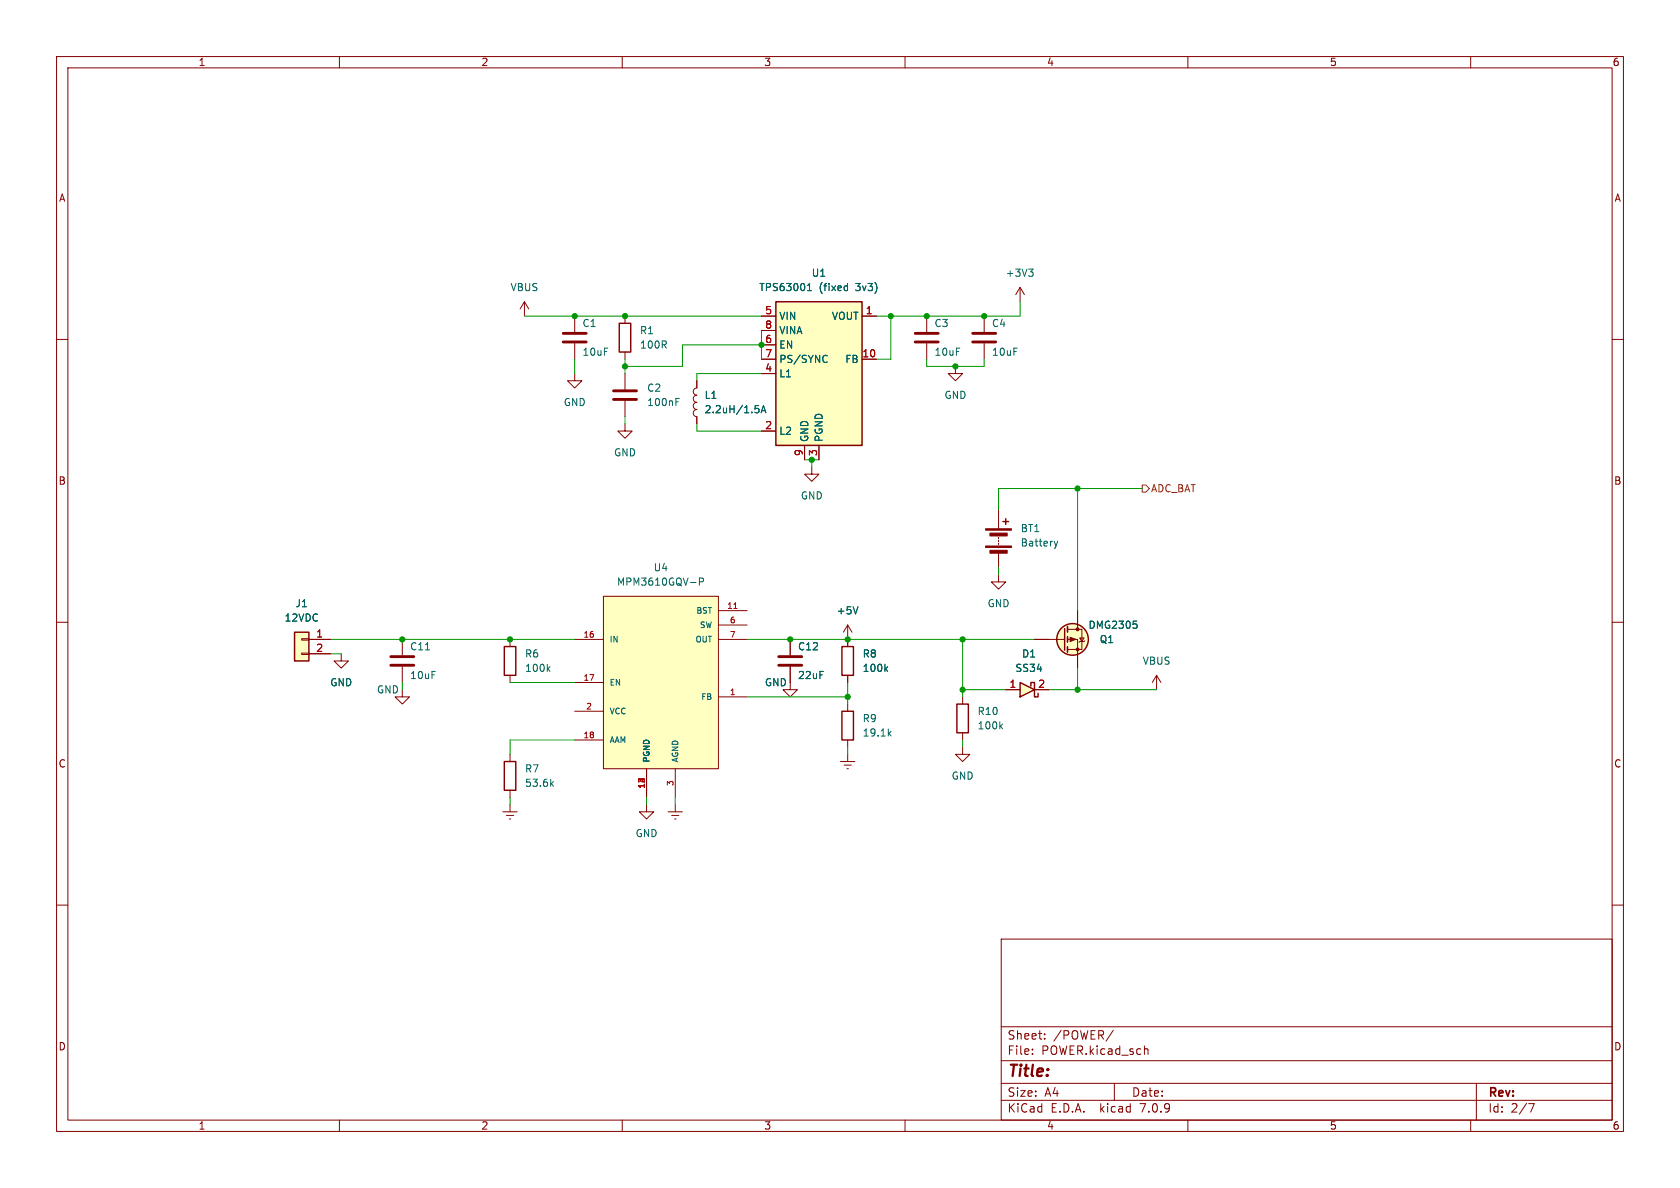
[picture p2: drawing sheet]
<svg xmlns="http://www.w3.org/2000/svg" width="297mm" height="210mm" viewBox="0 0 297 210" stroke-linecap="round" stroke-linejoin="round" font-family="sans-serif">
<g fill="none" stroke="#840000" stroke-width=".18">
<path d="M10 10h277v190h-277zM12 12h273v186h-273zM60 10v2M110 10v2M160 10v2M210 10v2M260 10v2M10 60h2M92.7 53.3l-.8 1.3M92.7 53.3v2.6M92.7 53.3l.8 1.3M101.6 55.9v2.8"/>
<path d="M110.5 55.9v1.3M134.6 55.9h2.6M134.6 58.4h2.6M152.4 55.9h2.5M163.8 55.9v2.8M174 55.9v2.8M180.3 50.8l-.7 1.3M180.3 50.8v2.5M180.3 50.8l.8 1.3M285 60h2M101.6 66v1.3h1.3l-1.3 1.3-1.3-1.3h1.3M101.6 60.7v2.8"/>
<path d="M110.5 62.2v1.3M123.2 67.3v1.3a.64 .64 0 0 0-.6 .6 .64 .64 0 0 0 .6 .7 .64 .64 0 0 0-.6 .6 .64 .64 0 0 0 .6 .6 .64 .64 0 0 0-.6 .7 .64 .64 0 0 0 .6 .6 .64 .64 0 0 0-.6 .6 .64 .64 0 0 0 .6 .7v1.2M134.6 63.5h2.6M134.6 76.2h2.6M134.6 66h2.6M134.6 61h2.6M142.2 78.7v2.6M144.8 78.7v2.6M152.4 63.5h2.5M163.8 60.7v2.8M168.9 64.8v1.2h1.3l-1.3 1.3-1.3-1.3h1.3M174 60.7v2.8"/>
<path d="M143.5 82.6v1.2h1.3l-1.3 1.3-1.3-1.3h1.3M176.5 90.2v3.3M176.5 95v.3M176.5 95.5v.3M176.5 96v.3M176.5 97.8v2.5M10 110h2M53.3 115.4h1.3v.3h-1.3zM53.3 112.9h1.3v.3h-1.3zM54.6 113h3.8M54.6 115.6h3.8M60.3 115.6v1.2h1.3l-1.3 1.3-1.2-1.3h1.2"/>
<path d="M71.1 113v2.8M71.1 117.9v2.8M90.2 113v1.3M90.2 119.4v1.3M101.6 113h5.1M106.7 105.4h20.3v30.5h-20.3zM127 108h5.1M127 113h5.1M127 110.5h5.1M149.9 113v1.3M149.9 119.4v1.3M204.5 119.4l-.8 1.3"/>
<path d="M204.5 119.4v2.5M204.5 119.4l.7 1.3M285 110h2M71.1 121.9v1.3h1.3l-1.3 1.3-1.3-1.3h1.3M90.2 133.4v1.2M90.2 139.7v1.3M101.6 120.7h5.1M101.6 130.8h5.1M101.6 125.7h5.1M114.3 135.9v5.1M119.4 135.9v5.1M127 123.2h5.1"/>
<path d="M139.7 120.7v1.2h1.3l-1.3 1.3-1.3-1.3h1.3M148.6 134.6h2.5M149.2 135.3h1.3M149.7 135.9h.3M149.9 124.5v1.2M149.9 130.8v1.3M149.9 133.4v1.2M170.2 132.1v1.3h1.2l-1.2 1.2-1.3-1.2h1.3M170.2 123.2v1.3M170.2 129.5v1.3M10 160h2M88.9 143.5h2.5"/>
<path d="M89.5 144.1h1.3M90 144.8h.3M90.2 142.2v1.3M114.3 142.2v1.3h1.3l-1.3 1.3-1.3-1.3h1.3M118.1 143.5h2.5M118.7 144.1h1.3M119.3 144.8h.2M119.4 142.2v1.3M285 160h2M177 166h108v32h-108zM60 198v2M110 198v2"/>
<path d="M160 198v2M177 194.5h108M177 191.5h108M177 187.5h108M177 181.5h108M182.5 186.3v.1M182.5 185.5v.1M184.7 183.6v.1M184.7 182.8v.1M196.8 182.1l-1.3 2M197 191.5v3M202.4 185.5h.5l.1 .9"/>
<path d="M210 198v2M260 198v2M261 191.5v6.5M270.2 195.1h1l-.6 1.5"/>
</g>
<g fill="#ffffc2" stroke="#ffffc2" stroke-width=".18">
<path d="M137.2 53.3h15.2v25.4h-15.2z"/>
<path d="M106.7 105.4h20.3v30.5h-20.3z"/>
<path d="M52.1 111.8h2.5v5h-2.5z"/>
</g>
<path d="M109.5 57.2h2v5h-2zM137.2 53.3h15.2v25.4h-15.2zM177.3 92.2h1M177.8 91.7v1M52.1 111.8h2.5v5h-2.5zM89.2 114.3h2v5.1h-2zM148.8 114.3h2.1v5.1h-2.1zM89.2 134.6h2v5.1h-2zM148.8 125.7h2.1v5.1h-2.1zM169.2 124.5h2v5h-2z" fill="none" stroke="#840000" stroke-width=".25"/>
<g fill="none" stroke="#006464" stroke-width=".18">
<path d="M142.8 51.4h.7M142.8 50.5l.3-.4v1.3M149.5 50.5l.3 .1M149.8 51.3l-.3 .1M149.8 50.1v1.3M181.9 47.6h.7l-.4 .5M182.4 48.1l.2 .2v.3l-.2 .2M133.5 71.7h.6M133.6 72.2h.3l.3 .2-.1 .5-.5 .1M134.5 73l.5-1.3 .4 1.3M134.7 72.6h.6M145.9 62.8l.3 .1"/>
<path d="M146.2 64l-.3 .1M186.4 95.7l.3 .8M186.7 96.5l-.2 .4M187 95.7l-.3 .8M75.2 114.9h.7M96.9 118.2l.3 .5M97.2 117.8l-.4 .5M123.6 102.8h.6l.2-.2-.1-.3-.7-.1v1.2M156.6 118.2l.3 .5M156.9 117.8l-.5 .5M97.5 138.5l.3 .5M97.8 138.2l-.4 .4"/>
<path d="M157.2 129.6l.3 .5M157.5 129.3l-.5 .5M176.9 128.4l.3 .4M177.2 128l-.4 .5"/>
</g>
<path d="M99.6 58.9h4M161.8 58.9h4.1M172 58.9h4M99.6 60.5h4M161.8 60.5h4.1M172 60.5h4M69.1 117.6h4.1M69.1 116.1h4.1" fill="none" stroke="#840000" stroke-width=".51"/>
<path d="M129.7 107.6h.6" fill="none" stroke="#a90000" stroke-width=".18"/>
<g fill="#840000" stroke="#840000" stroke-width=".18">
<path d="M174.2 96.5h4.6v.3h-4.6z"/>
<path d="M174.2 93.5h4.6v.2h-4.6z"/>
<path d="M175 97.3h3.1v.5h-3.1z"/>
<path d="M175 94.2h3.1v.5h-3.1z"/>
</g>
<path d="M180.3 120.7l2.6 1.2-2.6 1.3z" fill="#ffffc2"/>
<g fill="none" stroke="#840000" stroke-width=".25">
<path d="M188.2 111.1v3.8M188.7 110.7v1.1M188.7 112.5v1M188.7 114.3v1M180.3 120.7l2.6 1.2-2.6 1.3zM182.2 121.3v-.6h.7v2.5h.6v-.6"/>
<circle cx="189.6" cy="113" r="2.79"/>
</g>
<g fill="none" stroke="#840000" stroke-width=".18">
<path d="M134.6 55.9h2.6M134.6 58.4h2.6M152.4 55.9h2.5M110.5 74.9v1.3h1.3l-1.3 1.3-1.3-1.3h1.3M110.5 66v2.8M110.5 70.9v2.8M123.2 67.3v1.3M123.2 73.7v1.2M134.6 63.5h2.6M134.6 76.2h2.6M134.6 66h2.6M134.6 61h2.6"/>
<path d="M142.2 78.7v2.6M144.8 78.7v2.6M152.4 63.5h2.5M54.6 113h3.8M54.6 115.6h3.8M139.7 113v2.8M139.7 117.9v2.8M149.9 110.5l-.8 1.3M149.9 110.5v3.8M149.9 119.4v1.3M149.9 110.5l.7 1.3M176.5 101.6v1.3h1.3l-1.3 1.2-1.2-1.2h1.2"/>
<path d="M182.9 113h5.3M188.7 113h1.8v5.1M188.7 111.3h2.6v3.5h-2.6M190.5 108v3.3M190.9 112.8h.7l-.3 .6zM191.8 113.3l-.2 .1h-.7l-.1 .1M177.8 121.9h2.5M182.9 121.9h2.5"/>
</g>
<path d="M108.5 70.6h4M108.5 69.1h4M137.7 117.6h4M137.7 116.1h4" fill="none" stroke="#840000" stroke-width=".51"/>
<g fill="none" stroke="#006464" stroke-width=".18">
<path d="M142.8 51.4h.7M142.8 50.5l.3-.4v1.3M149.5 50.5l.3 .1M149.8 51.3l-.3 .1M149.8 50.1v1.3M119.5 71h.4M119.5 70.4h.6M133.5 71.7h.6M133.6 72.2h.3l.3 .2-.1 .5-.5 .1M134.5 73l.5-1.3 .4 1.3M134.7 72.6h.6M145.9 62.8l.3 .1"/>
<path d="M146.2 64l-.3 .1M151.7 107.3l-.4 1.2M156.6 118.2l.3 .5M156.9 117.8l-.5 .5M200.4 109.8h.6M200.9 110.3l.1 .2-.1 .5"/>
</g>
<circle cx="189.6" cy="113" r="2.79" fill="#ffffc2" stroke="#ffffc2" stroke-width=".18"/>
<g fill="#840000" stroke="#840000" stroke-width=".18">
<path d="M189.2 112.6l1 .4-1 .4z"/>
<circle cx="190.5" cy="114.8" r=".25"/>
<circle cx="190.5" cy="111.3" r=".25"/>
</g>
<path d="M201.9 85.7h.7l.6 .7-.6 .6h-.7z" fill="none" stroke="#725600" stroke-width=".18"/>
<g fill="none" stroke="#009600" stroke-width=".18">
<path d="M92.7 55.9h41.9M134.6 58.4v5.1M157.5 55.9v7.6h-2.6M180.3 53.3v2.6h-25.4M101.6 63.5v2.5M110.5 63.5v2.5M110.5 73.7v1.2M123.2 74.9v1.3h11.4M134.6 61h-14v3.8h-10.1M134.6 66h-11.4v1.3M163.8 63.5v1.3h10.2v-1.3M142.2 81.3h2.6"/>
<path d="M143.5 81.3v1.3M190.5 86.4v21.6M201.9 86.4h-25.4v3.8M58.4 113h43.2M58.4 115.6h1.9M132.1 113h50.8M170.2 113v10.2M176.5 100.3v1.3M190.5 118.1v3.8M71.1 120.7v1.2M90.2 120.7h11.4M101.6 130.8h-11.4v2.6"/>
<path d="M132.1 123.2h17.8M149.9 120.7v3.8M149.9 132.1v1.3M170.2 121.9h7.6M170.2 130.8v1.3M185.4 121.9h19.1M90.2 141v1.2M114.3 141v1.2M119.4 141v1.2"/>
</g>
<g fill="#009600" stroke="#009600" stroke-width=".18">
<circle cx="134.6" cy="61" r=".46"/>
<circle cx="110.5" cy="64.8" r=".46"/>
<circle cx="110.5" cy="55.9" r=".46"/>
<circle cx="90.2" cy="113" r=".46"/>
<circle cx="101.6" cy="55.9" r=".46"/>
<circle cx="71.1" cy="113" r=".46"/>
<circle cx="163.8" cy="55.9" r=".46"/>
<circle cx="157.5" cy="55.9" r=".46"/>
<circle cx="190.5" cy="121.9" r=".46"/>
<circle cx="168.9" cy="64.8" r=".46"/>
<circle cx="190.5" cy="86.4" r=".46"/>
<circle cx="174" cy="55.9" r=".46"/>
<circle cx="139.7" cy="113" r=".46"/>
<circle cx="143.5" cy="81.3" r=".46"/>
<circle cx="149.9" cy="113" r=".46"/>
<circle cx="170.2" cy="121.9" r=".46"/>
<circle cx="170.2" cy="113" r=".46"/>
<circle cx="149.9" cy="123.2" r=".46"/>
</g>
<text font-size="2.8" fill="#840000" x="178" y="190.9">Title:</text>
<g font-size="2.1" fill="#840000">
<text x="178" y="184">Sheet:</text>
<text x="186.2" y="184">/POWER/</text>
<text x="178" y="186.7">File:</text>
<text x="184.1" y="186.7">POWER.kicad_sch</text>
<text x="178" y="196.9">KiCad</text>
<text x="178" y="194.1">Size:</text>
<text x="184.7" y="194.1">A4</text>
<text x="185.7" y="196.9">E.D.A.</text>
<text x="194.6" y="196.9">kicad</text>
<text x="200" y="194.1">Date:</text>
<text x="201.8" y="196.9">7.0.9</text>
<text x="263" y="194.3">Rev:</text>
<text x="263" y="196.9">Id:</text>
<text x="267.1" y="196.9">2/7</text>
</g>
<g font-size="1.8" fill="#840000">
<text x="35" y="11.9">1</text>
<text x="85" y="11.9">2</text>
<text x="135" y="11.9">3</text>
<text x="185" y="11.9">4</text>
<text x="235" y="11.9">5</text>
<text x="285" y="11.9">6</text>
<text x="10.3" y="35.9">A</text>
<text x="285.3" y="35.9">A</text>
<text x="10.3" y="85.9">B</text>
<text x="285.3" y="85.9">B</text>
<text x="10.3" y="135.9">C</text>
<text x="285.3" y="135.9">C</text>
<text x="10.3" y="185.9">D</text>
<text x="285.3" y="185.9">D</text>
<text x="35" y="199.9">1</text>
<text x="85" y="199.9">2</text>
<text x="135" y="199.9">3</text>
<text x="185" y="199.9">4</text>
<text x="235" y="199.9">5</text>
<text x="285" y="199.9">6</text>
</g>
<g font-size="1.8" fill="#006464">
<text x="90.2" y="51.7">VBUS</text>
<text x="134.1" y="51.7">TPS63001</text>
<text x="143.4" y="49.1">U1</text>
<text x="144.8" y="51.7">(fixed</text>
<text x="151.4" y="51.7">3v3)</text>
<text x="177.7" y="49.1">+3V3</text>
<text x="102.9" y="58">C1</text>
<text x="113" y="59.3">R1</text>
<text x="137.7" y="56.7">VIN</text>
<text x="137.7" y="59.3">VINA</text>
<text x="147" y="56.7">VOUT</text>
<text x="165.1" y="58">C3</text>
<text x="175.3" y="58">C4</text>
<text x="102.9" y="63.1">10uF</text>
<text x="113" y="61.8">100R</text>
<text x="137.7" y="61.8">EN</text>
<text x="137.7" y="64.4">PS/SYNC</text>
<text x="149.3" y="64.4">FB</text>
<text x="165.1" y="63.1">10uF</text>
<text x="175.3" y="63.1">10uF</text>
<text x="99.6" y="72">GND</text>
<text x="114.3" y="69.4">C2</text>
<text x="114.3" y="72">100nF</text>
<text x="124.5" y="70.7">L1</text>
<text x="137.7" y="66.9">L1</text>
<text x="166.9" y="70.7">GND</text>
<text x="124.5" y="73.3">2.2uH/1.5A</text>
<text x="137.7" y="77.1">L2</text>
<text x="108.5" y="80.9">GND</text>
<text x="143.1" y="78.2" transform="rotate(-90 143.1 78.2)">GND</text>
<text x="145.6" y="78.2" transform="rotate(-90 145.6 78.2)">PGND</text>
<text x="141.5" y="88.5">GND</text>
<text x="180.3" y="94.3">BT1</text>
<text x="115.5" y="101.2">U4</text>
<text x="180.3" y="96.8">Battery</text>
<text x="52.1" y="107.5">J1</text>
<text x="109" y="103.7">MPM3610GQV-P</text>
<text x="174.5" y="107.5">GND</text>
<text x="50.2" y="110.1">12VDC</text>
<text x="147.8" y="108.8">+5V</text>
<text x="192.3" y="111.4">DMG2305</text>
<text x="194.3" y="113.9">Q1</text>
<text x="72.4" y="115.2">C11</text>
<text x="92.7" y="116.4">R6</text>
<text x="92.7" y="119">100k</text>
<text x="141" y="115.2">C12</text>
<text x="152.4" y="116.4">R8</text>
<text x="152.4" y="119">100k</text>
<text x="179.4" y="119">SS34</text>
<text x="180.6" y="116.4">D1</text>
<text x="201.9" y="117.7">VBUS</text>
<text x="58.3" y="121.5">GND</text>
<text x="66.5" y="122.8">GND</text>
<text x="72.4" y="120.2">10uF</text>
<text x="135.1" y="121.5">GND</text>
<text x="141" y="120.2">22uF</text>
<text x="152.4" y="127.9">R9</text>
<text x="152.4" y="130.4">19.1k</text>
<text x="172.7" y="126.6">R10</text>
<text x="172.7" y="129.1">100k</text>
<text x="92.7" y="136.8">R7</text>
<text x="92.7" y="139.3">53.6k</text>
<text x="168.1" y="138">GND</text>
<text x="112.3" y="148.2">GND</text>
</g>
<g font-size="1.8" fill="#a90000">
<text x="135.2" y="55.6">5</text>
<text x="135.2" y="58.2">8</text>
<text x="153" y="55.6">1</text>
<text x="135.2" y="65.8">4</text>
<text x="135.2" y="60.7">6</text>
<text x="135.2" y="63.2">7</text>
<text x="152.4" y="63.2">10</text>
<text x="135.2" y="75.9">2</text>
<text x="142" y="80.7" transform="rotate(-90 142 80.7)">9</text>
<text x="144.5" y="80.7" transform="rotate(-90 144.5 80.7)">3</text>
<text x="55.8" y="112.8">1</text>
<text x="55.8" y="115.3">2</text>
<text x="178.4" y="121.7">1</text>
<text x="183.4" y="121.7">2</text>
</g>
<text font-size="1.8" fill="#725600" x="203.4" y="87.2">ADC_BAT</text>
<g font-size="1.4" fill="#a90000">
<text x="128.4" y="107.7">11</text>
<text x="103" y="112.8">16</text>
<text x="128.9" y="110.2">6</text>
<text x="128.9" y="112.8">7</text>
<text x="103" y="120.4">17</text>
<text x="103.5" y="125.5">2</text>
<text x="128.9" y="122.9">1</text>
<text x="103" y="130.6">18</text>
<text x="114" y="139.5" transform="rotate(-90 114 139.5)">12</text>
<text x="114" y="138.7" transform="rotate(-90 114 138.7)">4</text>
<text x="119.1" y="139" transform="rotate(-90 119.1 139)">3</text>
</g>
<g font-size="1.4" fill="#006464">
<text x="107.7" y="113.8">IN</text>
<text x="122.8" y="113.8">OUT</text>
<text x="123" y="108.7">BST</text>
<text x="123.6" y="111.2">SW</text>
<text x="107.7" y="121.4">EN</text>
<text x="123.8" y="123.9">FB</text>
<text x="107.7" y="131.5">AAM</text>
<text x="107.7" y="126.5">VCC</text>
<text x="115" y="134.9" transform="rotate(-90 115 134.9)">PGND</text>
<text x="120.1" y="134.9" transform="rotate(-90 120.1 134.9)">AGND</text>
</g>
</svg>
